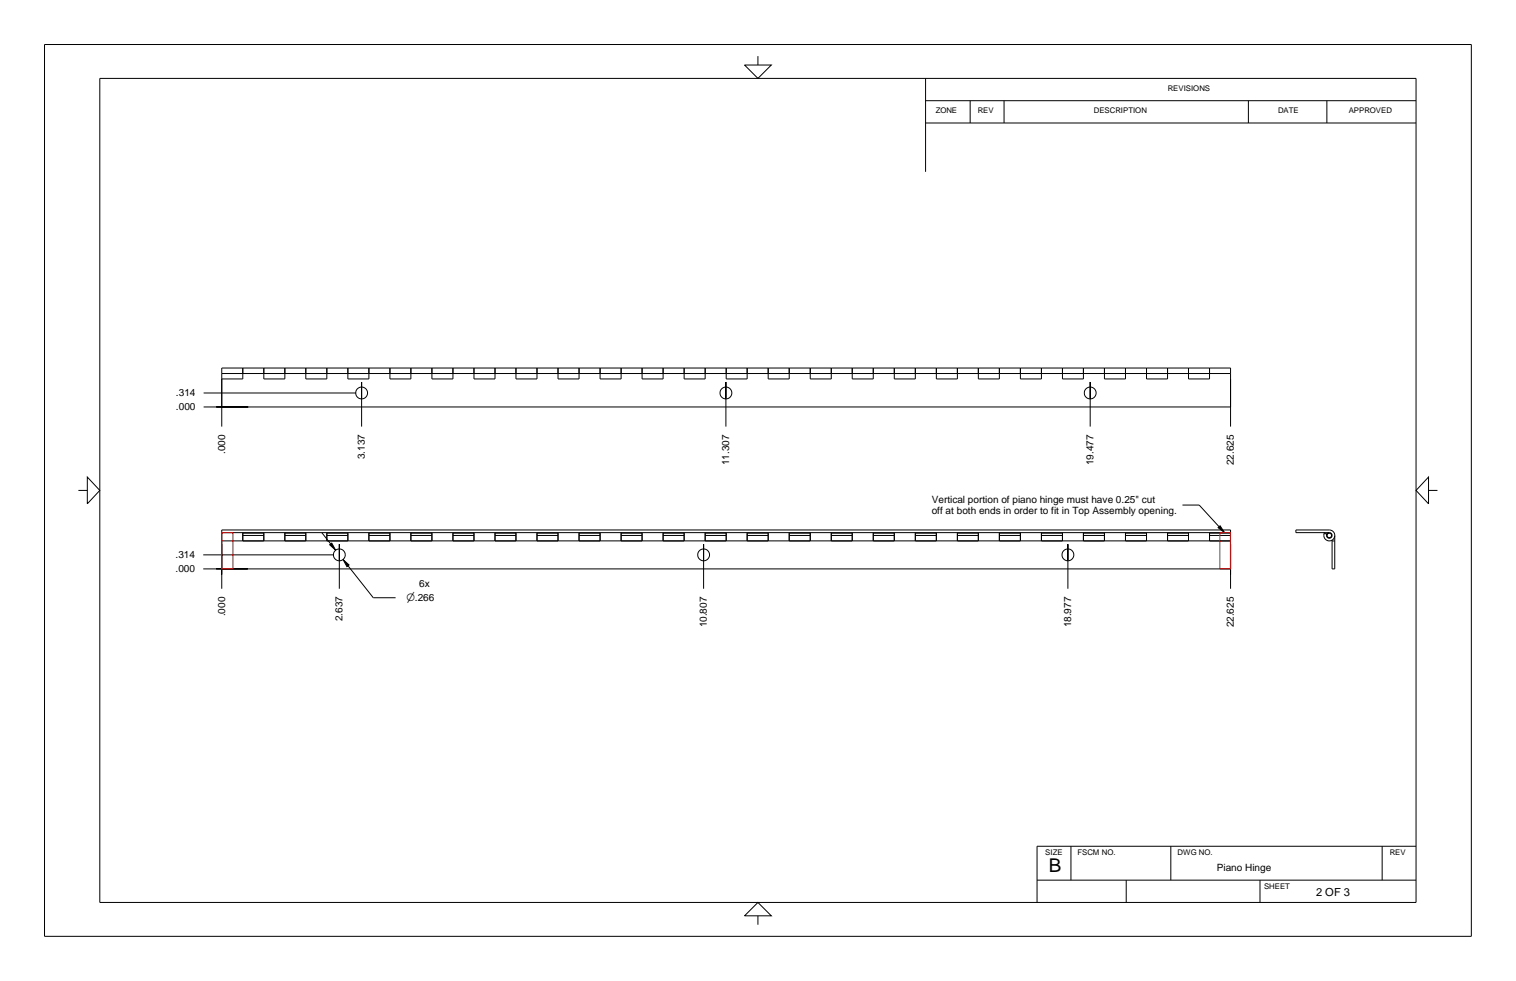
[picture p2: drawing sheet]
<svg xmlns="http://www.w3.org/2000/svg" width="432mm" height="279mm" viewBox="0 0 432 279" stroke-linecap="round" stroke-linejoin="round" font-family="sans-serif">
<g fill="none" stroke="#000" stroke-width=".28">
<path d="M12.7 12.7h406.4v254h-406.4zM212.1 18.5h7.6l-3.8 3.8zM215.9 16v2.5M28.4 22.3h374.9v234.7h-374.9zM263.6 28.7h139.7M263.6 35h139.7M263.6 22.3v26.6M276.3 28.7v6.3M286 28.7v6.3M355.6 28.7v6.3M377.9 28.7v6.3M58 115.9h12.7h-9.1"/>
<path d="M58 111.9h43.4M63.2 104.8h287.3v11.1h-287.3zM63.2 106.4h287.3M69.2 104.8v3.1l-6 .1v13.5M81.1 104.8v3.1h-6v-3.1M93.1 104.8v3.1h-6v-3.1M103 113.5v-4.7v12.7M105.1 104.8v3.1h-6v-3.1M117 104.8v3.1h-5.9v-3.1M129 104.8v3.1h-6v-3.1M141 104.8v3.1h-6v-3.1M153 104.8v3.1h-6v-3.1"/>
<path d="M164.9 104.8v3.1h-6v-3.1M176.9 104.8v3.1h-6v-3.1M188.9 104.8v3.1h-6v-3.1M200.9 104.8v3.1h-6v-3.1M206.8 113.5v-4.7v12.7M212.8 104.8v3.1h-6v-3.1M224.8 104.8v3.1h-6v-3.1M236.8 104.8v3.1h-6v-3.1M248.7 104.8v3.1h-6v-3.1M260.7 104.8v3.1h-6v-3.1M272.7 104.8v3.1h-6v-3.1M284.6 104.8v3.1h-5.9v-3.1"/>
<path d="M296.6 104.8v3.1h-6v-3.1M308.6 104.8v3.1h-6v-3.1M310.5 113.5v-4.7v12.7M320.6 104.8v3.1h-6v-3.1M332.5 104.8v3.1h-5.9v-3.1M344.5 104.8v3.1h-6v-3.1M350.5 108v13.5M22.3 139.7h2.6M24.9 135.9l3.5 3.8-3.5 3.8zM406.9 135.9v7.6l-3.6-3.8zM406.9 139.7h2.5M57.9 158h37.2"/>
<path d="M63.2 151.7h287.3M63.2 150.9h287.3v11.1h-287.3zM69.2 151.7v2.4h5.9v-2.4M69.2 151.8h5.9M69.2 152.5h5.9M81.1 151.8h6M81.1 151.7v2.4h6v-2.4M81.1 152.5h6M91.7 151.7l2.5 3.2M93.1 151.8h6M93.1 151.7v2.4h6v-2.4M93.1 152.5h6"/>
<path d="M93.9 155.2l.6-.5 1.1 2zM96.6 159.6v-4.6v12.7M97.7 159.4l1.7 1.5-.6 .5zM105.1 151.7v2.4h6v-2.4M105.1 151.8h6M105.1 152.5h6M117 151.7v2.4h6v-2.4M117 151.8h6M117 152.5h6M129 151.7v2.4h6v-2.4M129 151.8h6M129 152.5h6"/>
<path d="M141 151.8h6M141 151.7v2.4h209.5M141 152.5h6M147 151.7v2.4h-83.8M153 151.7v2.4h5.9v-2.4M153 151.8h5.9M153 152.5h5.9M164.9 151.8h6M164.9 151.7v2.4h6v-2.4M164.9 152.5h6M176.9 151.7v2.4h6v-2.4M176.9 151.8h6"/>
<path d="M176.9 152.5h6M188.9 151.8h6M188.9 152.5h6M188.9 151.7v2.4h6v-2.4M200.4 159.6v-4.6v12.7M200.9 151.8h5.9M200.9 151.7v2.4h5.9v-2.4M200.9 152.5h5.9M212.8 151.8h6M212.8 151.7v2.4h6v-2.4M212.8 152.5h6M224.8 151.8h6"/>
<path d="M224.8 151.7v2.4h6v-2.4M224.8 152.5h6M236.8 151.7v2.4h5.9v-2.4M236.8 151.8h5.9M236.8 152.5h5.9M248.7 151.8h6M248.7 151.7v2.4h6v-2.4M248.7 152.5h6M260.7 151.8h6M260.7 151.7v2.4h6v-2.4M260.7 152.5h6M272.7 151.7v2.4h6v-2.4"/>
<path d="M272.7 151.8h6M272.7 152.5h6M284.6 151.8h6M284.6 151.7v2.4h6v-2.4M284.6 152.5h6M296.6 151.8h6M296.6 152.5h6M296.6 151.7v2.4h6v-2.4M304.2 159.6v-4.6v12.7M308.6 151.8h6M308.6 151.7v2.4h6v-2.4M308.6 152.5h6"/>
<path d="M320.6 151.7v2.4h6v-2.4M320.6 151.8h6M320.6 152.5h6M332.5 151.8h6M332.5 151.7v2.4h6v-2.4M332.5 152.5h6M336.8 143.8h4.8l5.6 6.2M344.5 151.8h6l-.1-.1v.1M344.5 151.7v2.4h6M344.5 152.5h6M346.9 150.3l.6-.5 1.3 1.9zM377.2 151.8l-.1 .6a1.56 1.56 0 0 0 1.5 1.7 1.56 1.56 0 0 0 1.6-1.6"/>
<path d="M377.3 151.7l-.1 .1M377.8 152.5h.2M377.8 152.5l.2 .5 .5 .3 .6-.2 .3-.6M377.9 152.2l-.1 .3M378.6 151.7h-9.5v-.8h9.7l1 .6 .4 1M378.6 151.7l.6 .3 .2 .5M378.6 151.7l-.7 .5-.7-.4M379.3 152.5h.1M379.4 154.1h.8M380.2 152.5v9.5h-.8v-8.2M57.9 162h12.7h-9M63.2 163.6v-8.6v12.7"/>
<path d="M99.1 161.1l7.2 9.1h6.4M350.5 163.6v-8.6v12.7M215.9 257l3.8 3.8h-7.6zM295.4 250.7h107.9M305 241v9.7M320.8 250.7v6.3M333.5 241v9.7M358.9 250.7v6.3M393.7 241v9.7M403.3 241h-107.9v16M215.9 260.8v2.6"/>
<circle cx="103" cy="111.9" r="1.69"/>
<circle cx="206.8" cy="111.9" r="1.69"/>
<circle cx="310.5" cy="111.9" r="1.69"/>
<circle cx="96.7" cy="158" r="1.69"/>
<circle cx="200.4" cy="158" r="1.69"/>
<circle cx="304.2" cy="158" r="1.69"/>
<circle cx="378.6" cy="152.5" r=".64"/>
</g>
<g fill="#000">
<path d="M97.7 159.4l1.2 2 .5-.5z"/>
<path d="M93.9 155.2l1.7 1.5-1.1-2z" fill-rule="evenodd"/>
<path d="M346.9 150.3l1.9 1.4-1.3-1.9z" fill-rule="evenodd"/>
</g>
<path d="M63.2 151.7h3.2v10.3h-3.2zM347.5 151.7h3v10.3h-3z" fill="none" stroke="#f00" stroke-width=".28"/>
<text font-size="5.4" x="298.7" y="248.4">B</text>
<text font-size="3.2" x="374.8" y="255.1">2 OF 3</text>
<g font-size="2.9">
<text x="50.1" y="112.9">.314</text>
<text x="50.1" y="116.9">.000</text>
<text x="64.1" y="129.4" transform="rotate(-90 64.1 129.4)">.000</text>
<text x="103.9" y="130.8" transform="rotate(-90 103.9 130.8)">3.137</text>
<text x="207.7" y="132.5" transform="rotate(-90 207.7 132.5)">11.307</text>
<text x="311.5" y="132.5" transform="rotate(-90 311.5 132.5)">19.477</text>
<text x="351.5" y="132.5" transform="rotate(-90 351.5 132.5)">22.625</text>
<text x="265.4" y="143.2">Vertical portion of piano hinge must have 0.25&quot; cut</text>
<text x="265.4" y="146.4">off at both ends in order to fit in Top Assembly opening.</text>
<text x="50" y="159">.314</text>
<text x="50" y="163">.000</text>
<text x="119.4" y="167.3">6x</text>
<text x="115.7" y="171.1">n.266</text>
<text x="64.1" y="175.5" transform="rotate(-90 64.1 175.5)">.000</text>
<text x="97.6" y="177" transform="rotate(-90 97.6 177)">2.637</text>
<text x="201.4" y="178.7" transform="rotate(-90 201.4 178.7)">10.807</text>
<text x="305.1" y="178.7" transform="rotate(-90 305.1 178.7)">18.977</text>
<text x="351.5" y="178.7" transform="rotate(-90 351.5 178.7)">22.625</text>
</g>
<text font-size="2.8" x="346.6" y="248.1">Piano Hinge</text>
<g font-size="2.2">
<text x="332.6" y="26">REVISIONS</text>
<text x="266.5" y="32.2">ZONE</text>
<text x="278.5" y="32.2">REV</text>
<text x="311.6" y="32.2">DESCRIPTION</text>
<text x="364" y="32.2">DATE</text>
<text x="384.2" y="32.2">APPROVED</text>
<text x="297.7" y="243.4">SIZE</text>
<text x="306.9" y="243.4">FSCM NO.</text>
<text x="335.4" y="243.4">DWG NO.</text>
<text x="395.8" y="243.4">REV</text>
<text x="360" y="253.2">SHEET</text>
</g>
</svg>
